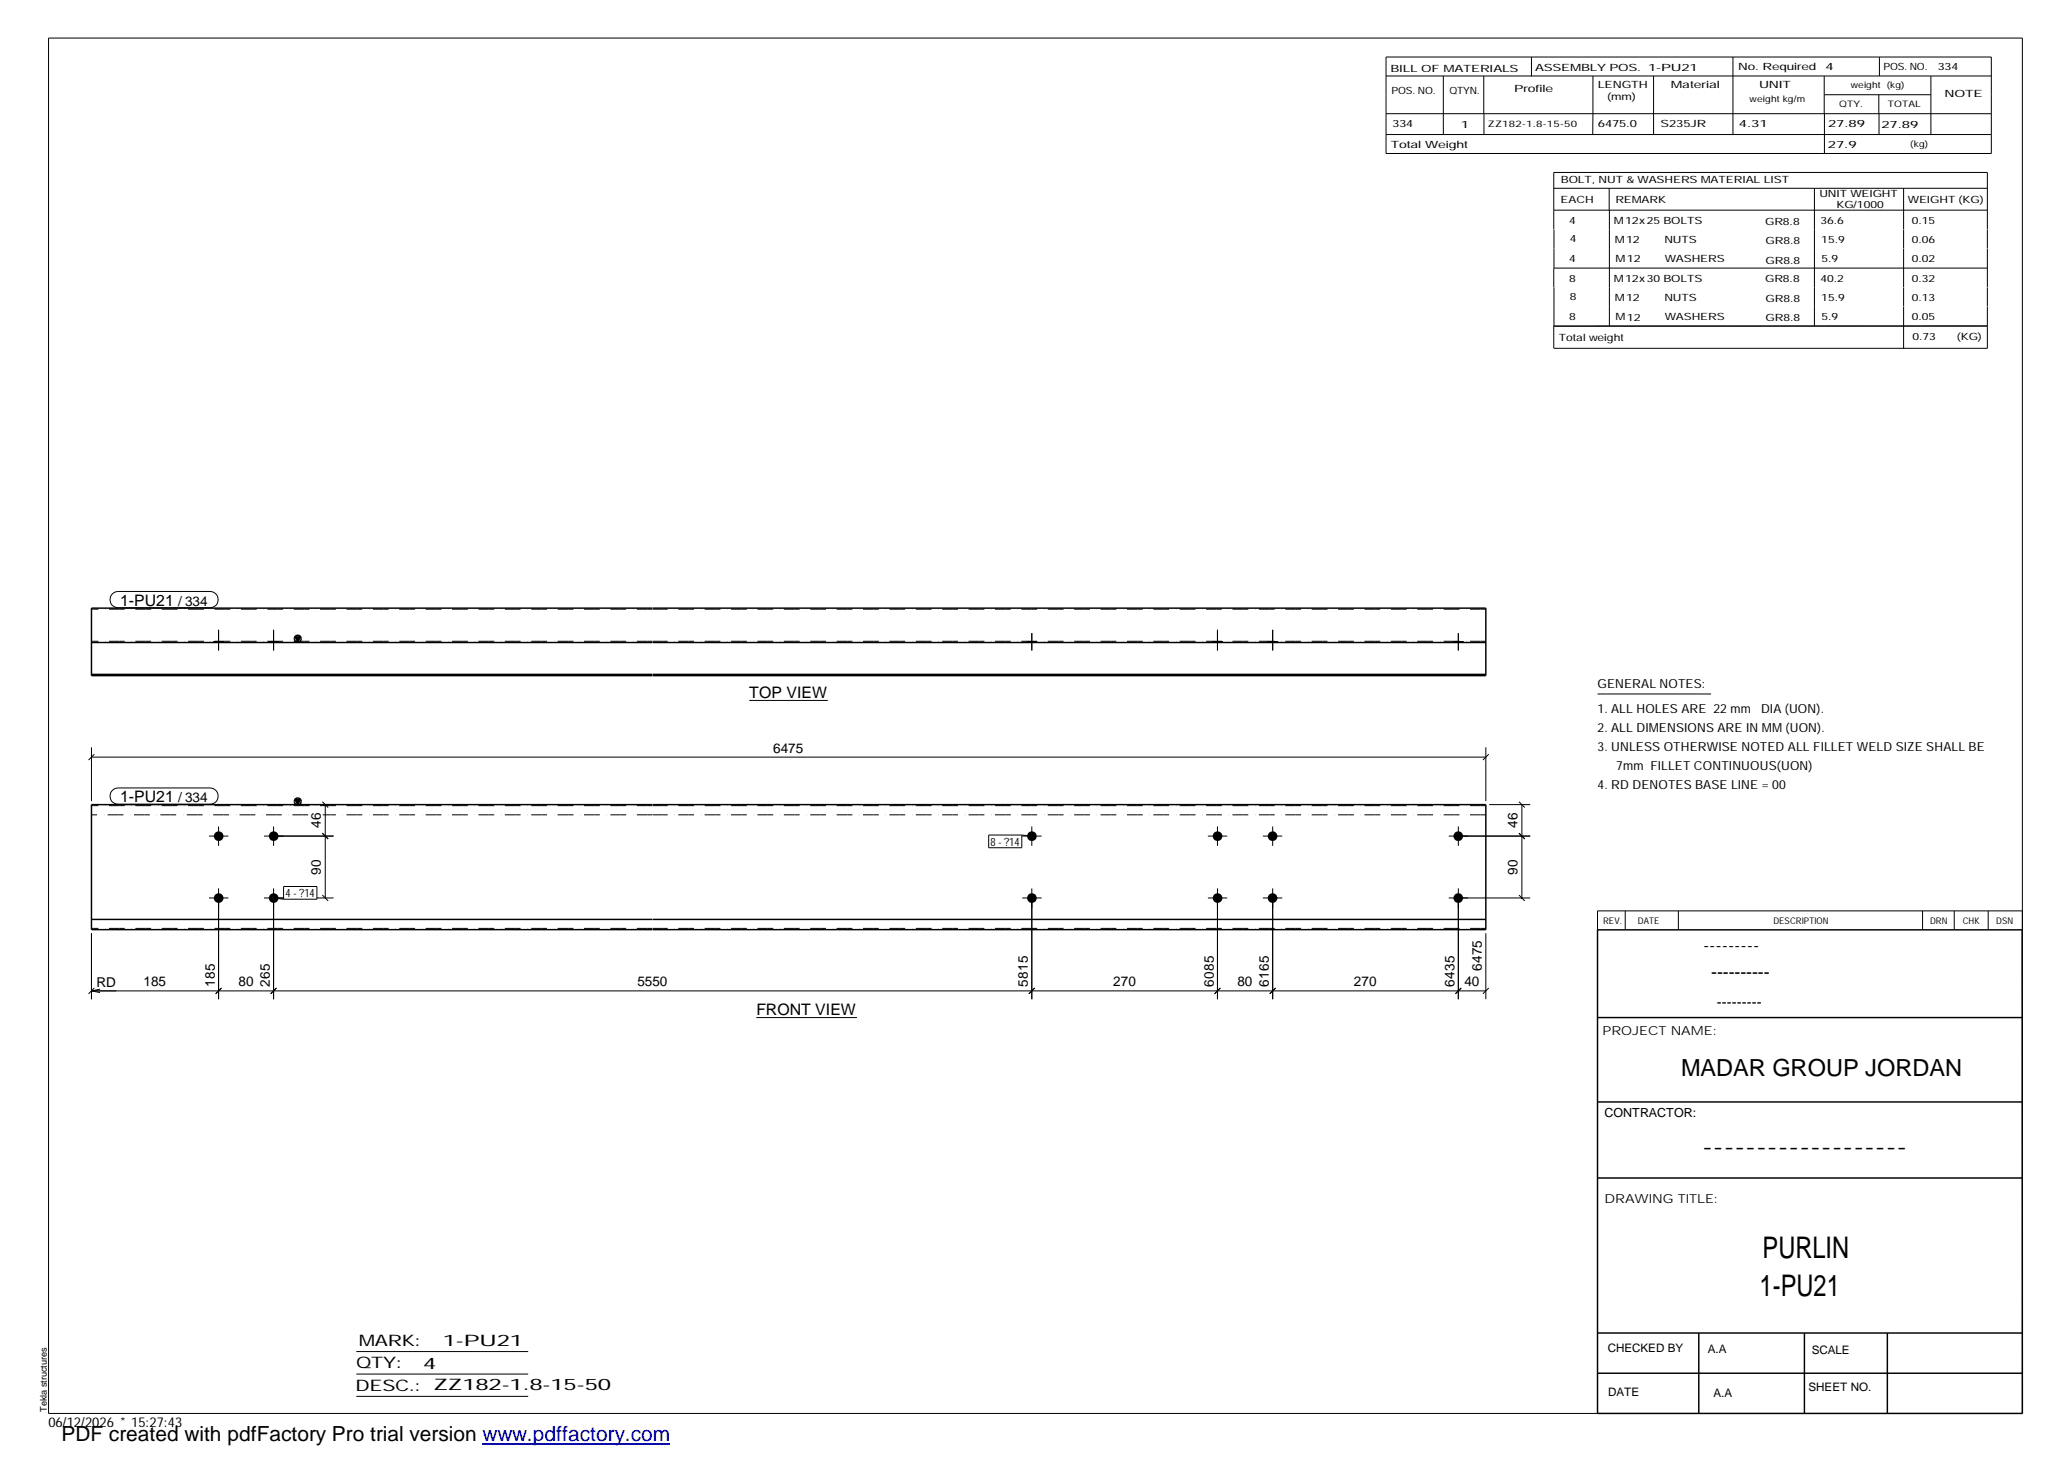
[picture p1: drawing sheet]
<svg xmlns="http://www.w3.org/2000/svg" width="420mm" height="297mm" viewBox="0 0 420 297" stroke-linecap="round" stroke-linejoin="round" font-family="sans-serif">
<g fill="#000">
<path d="M59.9 129.4h1.1l-.5 1zM59.9 162.5h1.1l-.5 1z"/>
<path d="M43.4 130.3h2v.2h-2z" fill-rule="evenodd"/>
<path d="M43.4 130.3h2v.2h-2z" fill-rule="evenodd"/>
<path d="M54.6 130.3h2v.2h-2z" fill-rule="evenodd"/>
<path d="M54.6 130.3h2v.2h-2z" fill-rule="evenodd"/>
<path d="M208.7 130.3h1.9v.2h-1.9z" fill-rule="evenodd"/>
<path d="M208.7 130.3h1.9v.2h-1.9z" fill-rule="evenodd"/>
<path d="M246.4 130.3h2v.2h-2z" fill-rule="evenodd"/>
<path d="M246.4 130.3h2v.2h-2z" fill-rule="evenodd"/>
<path d="M257.6 130.3h1.9v.2h-1.9z" fill-rule="evenodd"/>
<path d="M257.6 130.3h1.9v.2h-1.9z" fill-rule="evenodd"/>
<path d="M295.3 130.3h2v.2h-2z" fill-rule="evenodd"/>
<path d="M295.3 130.3h2v.2h-2z" fill-rule="evenodd"/>
<circle cx="44.4" cy="169.9" r=".98"/>
<circle cx="55.6" cy="169.9" r=".98"/>
<circle cx="209.7" cy="169.9" r=".98"/>
<circle cx="247.4" cy="169.9" r=".98"/>
<circle cx="258.6" cy="169.9" r=".98"/>
<circle cx="296.3" cy="169.9" r=".97"/>
<circle cx="44.4" cy="182.5" r=".98"/>
<circle cx="55.6" cy="182.5" r=".98"/>
<circle cx="209.6" cy="182.5" r=".99"/>
<circle cx="247.4" cy="182.5" r=".98"/>
<circle cx="258.5" cy="182.5" r=".98"/>
<circle cx="296.3" cy="182.5" r=".98"/>
</g>
<g fill="none" stroke="#000" stroke-width=".2">
<path d="M9.9 7.7h401v279.5h-401zM281.6 11.6h123v19.6h-123zM281.6 15.4h123M293.2 15.4v11.9M301.5 15.4v7.7M311.1 11.6v3.9M323.6 15.4v11.9M336 15.4v11.9M352.1 11.6v15.7M370.6 15.4v7.7M370.7 19.2h21.6M381.7 19.2v3.9"/>
<path d="M381.8 11.6v3.8M392.3 15.4v11.9M281.6 23.1h123M281.6 27.3h123M301.5 23.1v4.2M315.7 38.3h88.1M326.9 38.3v4.4M368.6 38.3v27.9M370.7 23.1v8.1M381.8 23.1v4.2M386.8 38.3v8.3M315.7 42.7h88.1"/>
<path d="M315.7 46.6v-11.6h88.1v11.6M315.7 54.5v3.9M315.7 54.5h88.1M315.7 46.6v7.9M315.7 58.4v7.8M327 42.7v23.5M386.8 46.6v3.9M386.8 50.6v7.7M386.8 58.4v3.9M403.8 46.6v3.9M403.8 50.6v7.7M403.8 58.4v3.9"/>
<path d="M386.8 62.3v8.5M403.8 62.3v8.5h-88.1M403.8 66.2h-88.1v4.5M22.8 120.7l.6-.4 .6-.1h18.7a1.65 1.65 0 0 1 1.6 1.6 1.65 1.65 0 0 1-1.6 1.7h-18.7a1.65 1.65 0 0 1-1.5-1 1.65 1.65 0 0 1 .3-1.8zM43.4 130.3v.2M44.4 128v4.2M45.4 130.3v.2M54.6 130.3v.2M55.6 128v4.2M56.6 130.3v.2M208.7 130.3v.2M209.6 128.6v3.6"/>
<path d="M210.6 130.3v.2M246.4 130.3v.2M247.4 128v4.2M248.4 130.3v.2M257.6 130.3v.2M258.6 128v4.2M259.5 130.3v.2M295.3 130.3v.2M296.3 128.6v3.6M297.3 130.3v.2M18.6 153.8h283.3M18.6 151.8v11"/>
<path d="M19.2 153.2l-1.2 1.2M152.2 142.3h16M301.9 151.8v11M302.5 153.2l-1.2 1.2M324.6 141h23M22.8 160.6l.6-.4 .6-.1h18.7a1.65 1.65 0 0 1 1.6 1.6 1.65 1.65 0 0 1-1.6 1.7h-18.7a1.65 1.65 0 0 1-1.5-1 1.65 1.65 0 0 1 .3-1.8zM42.5 169.9h3.9M44.4 167.9v4M53.6 169.9h14.2M55.6 167.9v4M56.3 163.5h11.5M65.5 169.3l1.2 1.2"/>
<path d="M65.5 162.9l1.2 1.2M66.1 163.5v18.9M200.9 169.7h6.7v2.5h-6.7zM207.6 169.7l2 .2M207.7 169.9h3.9M209.6 167.9v4M245.4 169.9h3.9M247.4 167.9v4M256.6 169.9h3.9M258.6 167.9v4M294.3 169.9h16.6M296.3 167.9v4"/>
<path d="M302.6 163.5h8.3M308.6 169.3l1.2 1.2M308.6 162.9l1.2 1.2M309.2 163.5v18.9M18.6 189.6v13.4M42.5 182.4h3.9M44.4 180.5v22.5M53.6 182.4h4.1M55.6 180.5v22.5M55.6 182.4l2 .3M57.6 180.1h6.8v2.6h-6.8zM64.3 182.4h3.5"/>
<path d="M65.5 181.8l1.2 1.2M207.7 182.4h3.9M209.6 180.5v22.5M245.4 182.4h3.9M247.4 180.5v22.5M256.6 182.4h3.9M258.6 180.5v22.5M294.3 182.4h16.6M296.3 180.5v22.5M301.9 189.6v13.4M308.6 181.8l1.2 1.2M330.2 185.1v3.8"/>
<path d="M341 185.1v3.8M390.6 185.1v3.8M397 185.1v3.8M403.9 185.1v3.8M410.9 185.1h-86.3v3.8M18.6 201.3h283.3M18.6 201.3l1.7 .4M19.2 200.7l-1.2 1.2M20.3 201l-1.7 .3M45 200.7l-1.2 1.2M56.2 200.7l-1.2 1.2M153.7 206.7h20.4"/>
<path d="M210.2 200.7l-1.2 1.2M247.9 200.7l-1.1 1.2M259.2 200.7l-1.2 1.2M296.9 200.7l-1.2 1.2M302.5 200.7l-1.2 1.2M72.4 274.6h34.9M72.4 279.2h34.9M72.4 283.7h34.9"/>
</g>
<g fill="none" stroke="#000" stroke-width=".3">
<path d="M18.6 137h114M18.6 130.5h114M59.9 129.4h1.1l-.5 1zM132.6 123.6h-114v13.7h114M132.7 123.6h169.2v13.7h-169.2M132.7 137h169.2M132.7 130.5h169.2M59.9 162.5h1.1l-.5 1zM132.6 163.5h-114v25.4h114M132.7 163.5h169.2v25.4h-169.2M18.6 186.8h114M132.7 186.8h169.2"/>
<path d="M324.6 188.9h86.3v98.3h-86.3zM324.6 206.7h86.3M324.6 239.3h86.3M324.6 223.9h86.3M324.6 270.8h86.3M324.6 279h86.3M345.1 270.8v16.4M366.6 270.8v16.4M383.5 270.8v16.4"/>
<circle cx="60.5" cy="129.8" r=".68"/>
<circle cx="60.5" cy="162.8" r=".68"/>
</g>
<path d="M132.6 123.8h-114M132.6 130.3h-114M301.9 123.8h-169.2M301.9 130.3h-169.2M62.6 165.6h-44M132.6 165.6h-67M132.6 163.7h-114M301.9 165.6h-169.2M301.9 163.7h-169.2M132.6 188.6h-114M301.9 188.6h-169.2" fill="none" stroke="#000" stroke-width=".2" stroke-dasharray="1.1 0 2.1 .7 0 1.4" stroke-linecap="butt"/>
<path d="M98 293.3h38.2" fill="none" stroke="#00f" stroke-width=".3"/>
<g font-size="6.1">
<text x="358.1" y="255.5">PURLIN</text>
<text x="357.5" y="263.3">1-PU21</text>
</g>
<text font-size="4.8" x="341.5" y="218.6">MADAR GROUP JORDAN</text>
<text font-size="4.2" x="12.5" y="292.7">PDF created with pdfFactory Pro trial version www.pdffactory.com</text>
<g font-size="3.6">
<text x="346.1" y="193.2">---------</text>
<text x="347.7" y="198.6">----------</text>
<text x="345.8" y="234.2">-------------------</text>
</g>
<g font-size="3.2">
<text x="24.4" y="123">1-PU21</text>
<text x="152.2" y="141.8">TOP VIEW</text>
<text x="24.4" y="163">1-PU21</text>
<text x="153.7" y="206.2">FRONT VIEW</text>
<text x="72.9" y="273.5">MARK:</text>
<text x="90" y="273.5">1-PU21</text>
<text x="72.4" y="278">QTY:</text>
<text x="86" y="278.1">4</text>
<text x="72.2" y="282.6">DESC.:</text>
<text x="88.1" y="282.4">ZZ182-1.8-15-50</text>
</g>
<text font-size="3" x="348.8" y="204.5">---------</text>
<g font-size="2.8">
<text x="36.2" y="123">/ 334</text>
<text x="157.1" y="152.9">6475</text>
<text x="36.2" y="163">/ 334</text>
<text x="65.2" y="168.2" transform="rotate(-90 65.2 168.2)">46</text>
<text x="308.3" y="168.2" transform="rotate(-90 308.3 168.2)">46</text>
<text x="65.2" y="177.7" transform="rotate(-90 65.2 177.7)">90</text>
<text x="308.3" y="177.7" transform="rotate(-90 308.3 177.7)">90</text>
<text x="301.1" y="197.3" transform="rotate(-90 301.1 197.3)">6475</text>
<text x="19.6" y="200.5">RD</text>
<text x="29.2" y="200.4">185</text>
<text x="43.6" y="200.4" transform="rotate(-90 43.6 200.4)">185</text>
<text x="48.5" y="200.4">80</text>
<text x="54.8" y="200.4" transform="rotate(-90 54.8 200.4)">265</text>
<text x="129.5" y="200.4">5550</text>
<text x="208.8" y="200.4" transform="rotate(-90 208.8 200.4)">5815</text>
<text x="226.2" y="200.4">270</text>
<text x="246.6" y="200.4" transform="rotate(-90 246.6 200.4)">6085</text>
<text x="251.4" y="200.4">80</text>
<text x="257.8" y="200.4" transform="rotate(-90 257.8 200.4)">6165</text>
<text x="275.1" y="200.4">270</text>
<text x="295.5" y="200.4" transform="rotate(-90 295.5 200.4)">6435</text>
<text x="297.5" y="200.4">40</text>
<text x="9.8" y="290">06/12/2026 * 15:27:43</text>
</g>
<g font-size="2.5">
<text x="324.6" y="139.9">GENERAL NOTES:</text>
<text x="324.6" y="148.7">2. ALL DIMENSIONS ARE IN MM (UON).</text>
<text x="324.6" y="144.9">1. ALL HOLES ARE 22 mm</text>
<text x="357.8" y="144.9">DIA (UON).</text>
<text x="324.6" y="152.5">3. UNLESS OTHERWISE NOTED ALL FILLET WELD SIZE SHALL BE</text>
<text x="324.6" y="160.2">4. RD DENOTES BASE LINE = 00</text>
<text x="328.4" y="156.4">7mm FILLET CONTINUOUS(UON)</text>
<text x="325.6" y="210.3">PROJECT NAME:</text>
<text x="326" y="226.9">CONTRACTOR:</text>
<text x="326" y="244.4">DRAWING TITLE:</text>
</g>
<g font-size="2.4">
<text x="326.7" y="274.7">CHECKED BY</text>
<text x="347" y="275">A.A</text>
<text x="368.1" y="275.1">SCALE</text>
<text x="326.7" y="283.6">DATE</text>
<text x="348.1" y="283.9">A.A</text>
<text x="367.5" y="282.6">SHEET NO.</text>
</g>
<g font-size="2.3">
<text x="201.3" y="171.8">8 - ?14</text>
<text x="58" y="182.3">4 - ?14</text>
</g>
<g font-size="2">
<text x="282.5" y="14.6">BILL OF MATERIALS</text>
<text x="311.9" y="14.4">ASSEMBLY POS.</text>
<text x="324.6" y="17.9">LENGTH</text>
<text x="334.9" y="14.4">1-PU21</text>
<text x="339.5" y="17.9">Material</text>
<text x="353.1" y="14.2">No. Required</text>
<text x="357.4" y="17.9">UNIT</text>
<text x="370.9" y="14.2">4</text>
<text x="382.7" y="14.2">POS. NO.</text>
<text x="393.7" y="14.3">334</text>
<text x="282.7" y="19.1">POS. NO.</text>
<text x="294.5" y="19">QTYN.</text>
<text x="307.6" y="18.7">Profile</text>
<text x="326.5" y="20.4">(mm)</text>
<text x="395.1" y="19.6">NOTE</text>
<text x="282.9" y="25.8">334</text>
<text x="296.8" y="26">1</text>
<text x="324.7" y="25.9">6475.0</text>
<text x="337.4" y="25.9">S235JR</text>
<text x="353.3" y="25.9">4.31</text>
<text x="371.4" y="25.9">27.89</text>
<text x="382.3" y="25.9">27.89</text>
<text x="282.6" y="30.1">Total Weight</text>
<text x="371.4" y="30">27.9</text>
<text x="317.1" y="41.3">EACH</text>
<text x="317.1" y="37.2">BOLT, NUT &amp; WASHERS MATERIAL LIST</text>
<text x="328.2" y="41.3">REMARK</text>
<text x="369.7" y="40.1">UNIT WEIGHT</text>
<text x="387.6" y="41.2">WEIGHT (KG)</text>
<text x="318.8" y="45.4">4</text>
<text x="327.9" y="45.6">M12x25 BOLTS</text>
<text x="358.6" y="45.6">GR8.8</text>
<text x="369.9" y="45.5">36.6</text>
<text x="373.1" y="42.2">KG/1000</text>
<text x="388.4" y="45.5">0.15</text>
<text x="318.8" y="53.3">4</text>
<text x="318.9" y="49.2">4</text>
<text x="328.1" y="49.3">M12</text>
<text x="328.3" y="53.3">M12</text>
<text x="338.2" y="49.4">NUTS</text>
<text x="338.2" y="53.3">WASHERS</text>
<text x="358.7" y="49.6">GR8.8</text>
<text x="358.7" y="53.5">GR8.8</text>
<text x="370" y="49.3">15.9</text>
<text x="370.1" y="53.2">5.9</text>
<text x="388.4" y="49.4">0.06</text>
<text x="388.4" y="53.3">0.02</text>
<text x="318.8" y="57.2">8</text>
<text x="327.9" y="57.3">M12x30 BOLTS</text>
<text x="358.6" y="57.4">GR8.8</text>
<text x="369.9" y="57.3">40.2</text>
<text x="388.4" y="57.2">0.32</text>
<text x="318.8" y="65.1">8</text>
<text x="318.9" y="61">8</text>
<text x="328.1" y="61.2">M12</text>
<text x="328.3" y="65.1">M12</text>
<text x="338.2" y="61.2">NUTS</text>
<text x="338.2" y="65.1">WASHERS</text>
<text x="358.7" y="61.4">GR8.8</text>
<text x="358.7" y="65.3">GR8.8</text>
<text x="370" y="61.1">15.9</text>
<text x="370.1" y="65">5.9</text>
<text x="388.4" y="61.2">0.13</text>
<text x="388.4" y="65.1">0.05</text>
<text x="316.7" y="69.3">Total weight</text>
<text x="388.6" y="69.1">0.73</text>
<text x="397.6" y="69">(KG)</text>
</g>
<g font-size="1.9">
<text x="325.7" y="187.8">REV.</text>
<text x="332.8" y="187.6">DATE</text>
<text x="360.3" y="187.7">DESCRIPTION</text>
<text x="392.1" y="187.6">DRN</text>
<text x="398.8" y="187.6">CHK</text>
<text x="405.6" y="187.7">DSN</text>
<text x="9.5" y="286.8" transform="rotate(-90 9.5 286.8)">Tekla structures</text>
</g>
<g font-size="1.8">
<text x="376" y="17.9">weight (kg)</text>
<text x="355.5" y="20.7">weight kg/m</text>
<text x="373.6" y="21.7">QTY.</text>
<text x="383.5" y="21.8">TOTAL</text>
<text x="302.3" y="25.9">ZZ182-1.8-15-50</text>
<text x="388.1" y="29.8">(kg)</text>
</g>
</svg>
